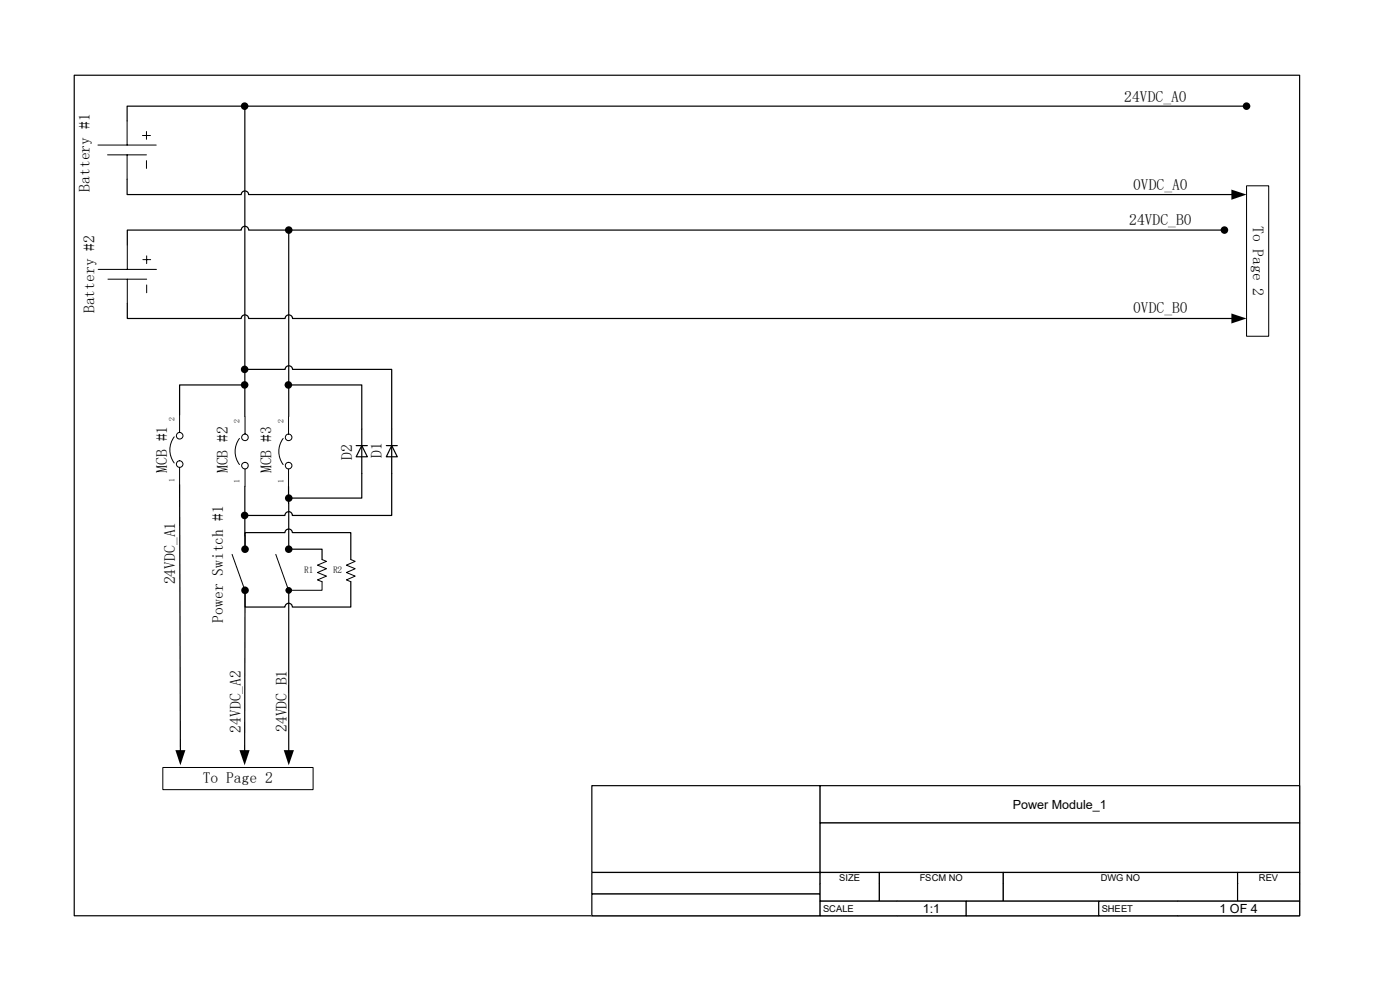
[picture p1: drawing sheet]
<svg xmlns="http://www.w3.org/2000/svg" width="297mm" height="210mm" viewBox="0 0 297 210" stroke-linecap="round" stroke-linejoin="round" font-family="sans-serif">
<path d="M15.7 16h260v178.3h-260z" fill="none" stroke="#000" stroke-width=".25"/>
<path d="M20.8 30.8h12.3M22.8 32.9h8.3M27 25.7v5.1M27 32.9v5.1M30.2 28.7h1.7M31.1 27.9v1.6M31.1 34.1v1.6" fill="none" stroke="#000" stroke-width=".21"/>
<path d="M125.6 166.7h48.4v18.4h-48.4z" fill="#fff"/>
<path d="M125.6 166.7h48.4v18.4h-48.4z" fill="none" stroke="#000" stroke-width=".25"/>
<path d="M125.6 185.1h48.4v4.6h-48.4z" fill="#fff"/>
<path d="M125.6 185.1h48.4v4.6h-48.4z" fill="none" stroke="#000" stroke-width=".25"/>
<path d="M125.6 189.7h48.4v4.6h-48.4z" fill="#fff"/>
<path d="M125.6 189.7h48.4v4.6h-48.4z" fill="none" stroke="#000" stroke-width=".25"/>
<path d="M174 166.7h101.7v7.9h-101.7z" fill="#fff"/>
<path d="M174 166.7h101.7v7.9h-101.7z" fill="none" stroke="#000" stroke-width=".25"/>
<path d="M174 174.6h101.7v10.5h-101.7z" fill="#fff"/>
<path d="M174 174.6h101.7v10.5h-101.7z" fill="none" stroke="#000" stroke-width=".25"/>
<path d="M174 185.1h12.6v2.4h-12.6z" fill="#fff"/>
<path d="M174 187.5v-2.4h12.6v2.4" fill="none" stroke="#000" stroke-width=".25"/>
<path d="M186.6 185.1h26.3v2.4h-26.3z" fill="#fff"/>
<path d="M186.6 187.5v-2.4h26.3v2.4" fill="none" stroke="#000" stroke-width=".25"/>
<path d="M212.9 185.1h49.7v2.4h-49.7z" fill="#fff"/>
<path d="M212.9 187.5v-2.4h49.7v2.4" fill="none" stroke="#000" stroke-width=".25"/>
<path d="M262.6 185.1h13.1v2.4h-13.1z" fill="#fff"/>
<path d="M262.6 187.5v-2.4h13.1v2.4" fill="none" stroke="#000" stroke-width=".25"/>
<path d="M174 187.5h12.6v3.7h-12.6z" fill="#fff"/>
<path d="M174 187.5v3.7h12.6v-3.7" fill="none" stroke="#000" stroke-width=".25"/>
<path d="M186.6 187.5h26.3v3.7h-26.3z" fill="#fff"/>
<path d="M186.6 187.5v3.7h26.3v-3.7" fill="none" stroke="#000" stroke-width=".25"/>
<path d="M212.9 187.5h49.7v3.7h-49.7z" fill="#fff"/>
<path d="M212.9 187.5v3.7h49.7v-3.7" fill="none" stroke="#000" stroke-width=".25"/>
<path d="M262.6 187.5h13.1v3.7h-13.1z" fill="#fff"/>
<path d="M262.6 187.5v3.7h13.1v-3.7" fill="none" stroke="#000" stroke-width=".25"/>
<path d="M174 191.2h16.3v3.1h-16.3z" fill="#fff"/>
<path d="M190.3 191.2h-16.3v3.1h16.3" fill="none" stroke="#000" stroke-width=".25"/>
<path d="M190.3 191.2h14.7v3.1h-14.7z" fill="#fff"/>
<path d="M190.3 191.2h14.7v3.1h-14.7" fill="none" stroke="#000" stroke-width=".25"/>
<path d="M205 191.2h28.1v3.1h-28.1z" fill="#fff"/>
<path d="M205 191.2h28.1v3.1h-28.1z" fill="none" stroke="#000" stroke-width=".25"/>
<path d="M233.1 191.2h16.8v3.1h-16.8z" fill="#fff"/>
<path d="M249.9 191.2h-16.8v3.1h16.8" fill="none" stroke="#000" stroke-width=".25"/>
<path d="M249.9 191.2h25.8v3.1h-25.8z" fill="#fff"/>
<path d="M27 38v3.3h24.2a.78 .78 0 0 1 .8-.8 .78 .78 0 0 1 .7 .8h208.8M51.9 22.5v65.8M264.5 22.5h-237.5v3.2M61.3 48.8v39.5M259.8 48.8h-207.1a.78 .78 0 0 0-.7-.8 .78 .78 0 0 0-.8 .8h-24.2v3.2M27 64.3v3.3h24.2a.78 .78 0 0 1 .8-.8 .78 .78 0 0 1 .7 .8h7.8a.78 .78 0 0 1 .8-.8 .78 .78 0 0 1 .8 .8h199.4M38.1 102.8l.2 56.6M52 125.2l-.1 34.2M61.3 125.2v34.2M249.9 191.2h25.8v3.1h-25.8" fill="none" stroke="#000" stroke-width=".25"/>
<g fill="none" stroke="#000" stroke-width=".21">
<path d="M20.8 57.1h12.4M22.9 59.2h8.2M27 52v5.1M27 59.2v5.1M30.3 55.1h1.7M31.1 54.3v1.6M31.1 60.5v1.6M37 92.7a4.6 4.6 0 0 0 0 5.5M38.1 88.1v3.6M38.1 99.1v3.7M50.8 93a4.6 4.6 0 0 0 0 5.6M52 88.4v3.7"/>
<path d="M52 99.5v3.7M60.1 93a4.6 4.6 0 0 0 0 5.6M61.2 88.4v3.7M61.2 99.5v3.7"/>
<circle cx="38.1" cy="92.4" r=".7"/>
<circle cx="38.1" cy="98.5" r=".7"/>
<circle cx="52" cy="92.8" r=".7"/>
<circle cx="52" cy="98.8" r=".69"/>
<circle cx="61.2" cy="92.8" r=".7"/>
<circle cx="61.2" cy="98.8" r=".69"/>
</g>
<g fill="#000">
<path d="M261.2 40.2l3.3 1.1-3.3 1.1zM261.2 66.5l3.3 1.1-3.3 1zM37.2 159.1h2.1l-1 3.2zM50.8 159.1h2.2l-1.1 3.2zM60.2 159.1h2.2l-1.1 3.2z"/>
<circle cx="51.9" cy="22.5" r=".81"/>
<circle cx="264.5" cy="22.5" r=".8"/>
<circle cx="61.3" cy="48.8" r=".81"/>
<circle cx="259.8" cy="48.8" r=".81"/>
</g>
<path d="M34.5 162.8h31.9v4.7h-31.9z" fill="#fff"/>
<path d="M34.5 162.8h31.9v4.7h-31.9z" fill="none" stroke="#000" stroke-width=".21"/>
<path d="M264.5 39.4h4.7v31.9h-4.7z" fill="#fff"/>
<path d="M264.5 39.4h4.7v31.9h-4.7z" fill="none" stroke="#000" stroke-width=".21"/>
<path d="M76.8 100.4v5.3h-15.5M83.1 100.4v8.9h-21.1a.78 .78 0 0 0-.8-.8 .78 .78 0 0 0-.7 .8h-8.6" fill="none" stroke="#000" stroke-width=".25"/>
<g fill="#000">
<circle cx="51.9" cy="109.3" r=".81"/>
<circle cx="61.3" cy="105.7" r=".8"/>
</g>
<path d="M83.1 94.5l1.2 2.4h-2.3z" fill="#fff"/>
<path d="M82 94.5h2.3M83.1 94.5l1.2 2.4h-2.3zM83.1 91v9.4" fill="none" stroke="#000" stroke-width=".25"/>
<path d="M76.8 94.5l1.1 2.4h-2.3z" fill="#fff"/>
<path d="M75.6 94.5h2.3M76.8 94.5l1.1 2.4h-2.3zM76.8 91v9.4" fill="none" stroke="#000" stroke-width=".25"/>
<path d="M51.4 116.5a.55 .55 0 0 0 1.1 0 .55 .55 0 0 0-1.1 0zM51.4 125.2a.55 .55 0 0 0 1.1 0 .55 .55 0 0 0-1.1 0z" fill-rule="evenodd" fill="#fff"/>
<g fill="none" stroke="#000" stroke-width=".21">
<path d="M49.2 117.6l2.6 7.1"/>
<circle cx="52" cy="116.5" r=".54"/>
<circle cx="52" cy="125.2" r=".54"/>
</g>
<path d="M60.7 116.5a.55 .55 0 0 0 1.1 0 .55 .55 0 0 0-1.1 0zM60.7 125.2a.55 .55 0 0 0 1.1 0 .55 .55 0 0 0-1.1 0z" fill-rule="evenodd" fill="#fff"/>
<g fill="none" stroke="#000" stroke-width=".21">
<path d="M58.5 117.6l2.5 7.1M68.3 118.7l1 .4-1.9 .8 1.9 .8-1.9 .8 1.9 .7-1.9 .8 .9 .4v1.8h-7M74.4 118.7l1 .4-1.9 .8 1.9 .8-1.9 .8 1.9 .7-1.9 .8 .9 .4"/>
<circle cx="61.3" cy="116.5" r=".54"/>
<circle cx="61.3" cy="125.2" r=".54"/>
</g>
<path d="M51.9 78.4h8.6a.78 .78 0 0 1 .8-.8 .78 .78 0 0 1 .8 .8h21v12.6M51.9 81.7h-13.8v6.4M61.2 81.7h15.6v9.3M51.9 103.2l.1 13.3v-3.5h8.5a.78 .78 0 0 1 .7-.8 .78 .78 0 0 1 .8 .8h12.4v5.7M61.2 103.2l.1 13.3h7v2.2M74.4 123.4v5.4h-12.4a.78 .78 0 0 0-.8-.8 .78 .78 0 0 0-.7 .8h-8.5v-3.6" fill="none" stroke="#000" stroke-width=".25"/>
<g fill="#000">
<circle cx="51.9" cy="78.4" r=".8"/>
<circle cx="51.9" cy="81.7" r=".8"/>
<circle cx="61.2" cy="81.7" r=".8"/>
<circle cx="52" cy="116.5" r=".81"/>
<circle cx="61.3" cy="116.5" r=".81"/>
<circle cx="52" cy="125.2" r=".8"/>
<circle cx="61.3" cy="125.2" r=".68"/>
</g>
<g font-size="3.3">
<text x="238.5" y="21.6">24VDC_A0</text>
<text x="19.1" y="40.6" transform="rotate(-90 19.1 40.6)">Battery #1</text>
<text x="240.4" y="40.3">0VDC_A0</text>
<text x="239.6" y="47.7">24VDC_B0</text>
<text x="265.8" y="47.9" transform="rotate(90 265.8 47.9)">To Page 2</text>
<text x="20" y="66.4" transform="rotate(-90 20 66.4)">Battery #2</text>
<text x="240.4" y="66.5">0VDC_B0</text>
<text x="35.5" y="100.3" transform="rotate(-90 35.5 100.3)">MCB #1</text>
<text x="48.3" y="100.4" transform="rotate(-90 48.3 100.4)">MCB #2</text>
<text x="57.6" y="100.4" transform="rotate(-90 57.6 100.4)">MCB #3</text>
<text x="74.7" y="97.6" transform="rotate(-90 74.7 97.6)">D2</text>
<text x="81" y="97.1" transform="rotate(-90 81 97.1)">D1</text>
<text x="37.2" y="123.9" transform="rotate(-90 37.2 123.9)">24VDC_A1</text>
<text x="47.4" y="132.1" transform="rotate(-90 47.4 132.1)">Power Switch #1</text>
<text x="51.1" y="155.4" transform="rotate(-90 51.1 155.4)">24VDC_A2</text>
<text x="60.8" y="155.3" transform="rotate(-90 60.8 155.3)">24VDC_B1</text>
<text x="43" y="166.1">To Page 2</text>
</g>
<g font-size="2.7">
<text x="214.9" y="171.5">Power Module_1</text>
<text x="195.8" y="193.6">1:1</text>
<text x="258.7" y="193.6">1 OF 4</text>
</g>
<g font-size="2">
<text x="64.5" y="121.6">R1</text>
<text x="70.7" y="121.6">R2</text>
<text x="178.1" y="187">SIZE</text>
<text x="195.1" y="187">FSCM NO</text>
<text x="233.5" y="187">DWG NO</text>
<text x="267.1" y="187">REV</text>
<text x="174.6" y="193.4">SCALE</text>
<text x="233.7" y="193.4">SHEET</text>
</g>
<g font-size="1.7">
<text x="37" y="89.4" transform="rotate(-90 37 89.4)">2</text>
<text x="50.8" y="89.7" transform="rotate(-90 50.8 89.7)">2</text>
<text x="60.1" y="89.7" transform="rotate(-90 60.1 89.7)">2</text>
<text x="37" y="102.2" transform="rotate(-90 37 102.2)">1</text>
<text x="50.8" y="102.5" transform="rotate(-90 50.8 102.5)">1</text>
<text x="60.1" y="102.5" transform="rotate(-90 60.1 102.5)">1</text>
</g>
</svg>
